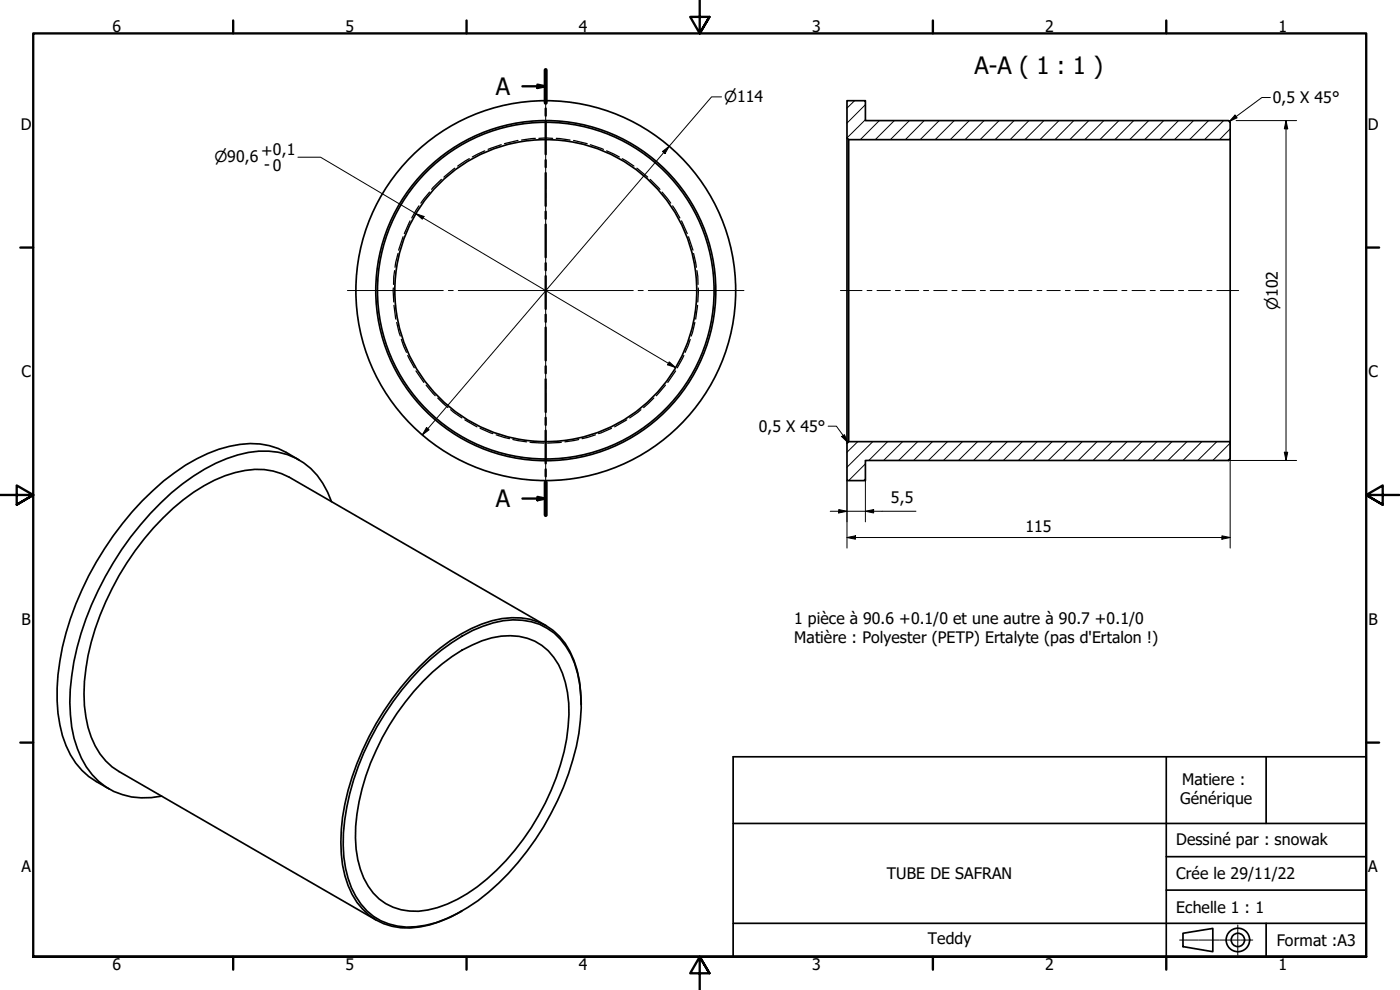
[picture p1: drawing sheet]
<svg xmlns="http://www.w3.org/2000/svg" width="420mm" height="297mm" viewBox="0 0 420 297" stroke-linecap="round" stroke-linejoin="round" font-family="sans-serif">
<!-- layer: Hachure (ISO) -->
<g fill="none" stroke="#000" stroke-width=".3">
<path d="M256.5 30.2l-2.3 2.2M259.7 35.9l-5.5 5.5M259.7 31.4l-5.5 5.5M263.9 36.2l-5.7 5.7M268.4 36.2l-5.7 5.7M272.9 36.2l-5.7 5.7M277.4 36.2l-5.7 5.7M281.9 36.2l-5.7 5.7M286.4 36.2l-5.7 5.7M290.9 36.2l-5.7 5.7M295.3 36.2l-5.7 5.7M299.8 36.2l-5.7 5.7"/>
<path d="M304.4 36.2l-5.8 5.7M308.8 36.2l-5.7 5.7M313.3 36.2l-5.7 5.7M317.8 36.2l-5.7 5.7M322.3 36.2l-5.7 5.7M326.8 36.2l-5.7 5.7M331.3 36.2l-5.7 5.7M335.8 36.2l-5.7 5.7M340.2 36.2l-5.6 5.7M344.7 36.2l-5.7 5.7M349.2 36.2l-5.7 5.7M353.7 36.2l-5.7 5.7"/>
<path d="M358.2 36.2l-5.7 5.7M362.7 36.2l-5.7 5.7M367.2 36.2l-5.7 5.7M369.2 38.7l-3.2 3.2M257.4 132.5l-3.2 3.2M259.7 139.2l-5 5M261.9 132.5l-7.7 7.7M266.4 132.5l-5.7 5.7M270.9 132.5l-5.7 5.7M275.4 132.5l-5.7 5.7M279.8 132.5l-5.6 5.7M284.4 132.5l-5.8 5.7"/>
<path d="M288.9 132.5l-5.8 5.7M293.4 132.5l-5.7 5.7M297.8 132.5l-5.6 5.7M302.3 132.5l-5.7 5.7M306.8 132.5l-5.7 5.7M311.3 132.5l-5.7 5.7M315.8 132.5l-5.7 5.7M320.3 132.5l-5.7 5.7M324.8 132.5l-5.7 5.7M329.2 132.5l-5.6 5.7M333.8 132.5l-5.8 5.7M338.3 132.5l-5.8 5.7"/>
<path d="M342.7 132.5l-5.6 5.7M347.2 132.5l-5.7 5.7M351.7 132.5l-5.7 5.7M356.2 132.5l-5.7 5.7M360.7 132.5l-5.7 5.7M365.2 132.5l-5.7 5.7M369.2 137.5l-.7 .7M369.2 133l-5.2 5.2M259.7 143.7l-.5 .5"/>
</g>
<g fill="none" stroke="#000" stroke-width=".38">
<path d="M128.9 57.6l-2.6 3.3M132.5 53.8l-3 3M136.5 50.5l-3.3 2.6M140.8 47.6l-3.4 2.2M145.5 45.3l-3.8 1.8M150.4 43.4l-3.9 1.4M155.4 42.1l-4 1M160.7 41.5l-4.2 .5M161.7 41.5h4.2M166.9 41.5l4.2 .5M172.1 42.1l4.1 1M177.2 43.4l3.9 1.4"/>
<path d="M182.1 45.3l3.8 1.8M186.8 47.6l3.4 2.2M191.1 50.5l3.3 2.6M195.1 53.8l3 3M198.7 57.6l2.6 3.3M119.4 76.1l-.8 4.1M121 71l-1.4 4M123.1 66.3l-1.8 3.8M125.7 61.8l-2.1 3.6M201.9 61.8l2.1 3.6M204.5 66.3l1.7 3.8M206.6 71l1.4 4"/>
<path d="M208.2 76.1l.8 4.1M118 86.4l.2 4.2M118.2 91.6l.6 4.1M118.4 81.2l-.3 4.1M119.1 96.8l1 4M208.5 96.8l-1 4M209.2 81.2l.3 4.1M209.4 91.6l-.6 4.1M209.5 86.4l-.1 4.2M120.5 101.8l1.5 3.9M122.4 106.7l1.9 3.6M124.8 111.3l2.4 3.4"/>
<path d="M127.9 115.6l2.7 3.1M131.4 119.4l3 2.9M196.2 119.4l-3 2.9M199.7 115.6l-2.7 3.1M202.8 111.3l-2.4 3.4M205.2 106.7l-1.9 3.6M207.1 101.8l-1.5 3.9M135.3 122.9l3.3 2.5M139.5 126l3.6 2.1M144.1 128.5l3.8 1.6M148.9 130.5l4 1.1M153.9 131.9l4.2 .7"/>
<path d="M159.1 132.7l4.2 .3M168.5 132.7l-4.2 .3M173.7 131.9l-4.2 .7M178.7 130.5l-4 1.1M183.5 128.5l-3.9 1.6M188.1 126l-3.6 2.1M192.3 122.9l-3.3 2.5"/>
</g>
<!-- layer: Visible (ISO) -->
<g fill="none" stroke="#000" stroke-width=".51">
<path d="M254.2 30.2h5.5v6h109l.5 .5v5.2h-114.5l-.5-.5zM254.2 41.4v91.6M254.7 41.9v90.6M369.2 41.9v90.6M89.8 138a24 24 0 0 0-14.7-4.9 40.1 40.1 0 0 0-22.7 8.7 92.3 92.3 0 0 0-34.4 56.6 48.4 48.4 0 0 0 1.8 25.3 21.5 21.5 0 0 0 9.1 10.8l3.9 2.2M254.2 133l.5-.5h114.5v5.2l-.5 .5h-109v6h-5.5zM99.5 150.5a20.8 20.8 0 0 0-18.9-15.1 37.4 37.4 0 0 0-22.6 7.5 85.7 85.7 0 0 0-26.4 30.1 81.6 81.6 0 0 0-10.6 37.8 33.4 33.4 0 0 0 6.7 21.7 21.1 21.1 0 0 0 20.8 6.4M163.8 187.7l-77-44.5a21 21 0 0 0-16.2-1.4 52.6 52.6 0 0 0-24.6 16.6 84.1 84.1 0 0 0-20.2 42.2 39.2 39.2 0 0 0 2.8 23.2 18.6 18.6 0 0 0 7.2 7.7l77 44.5M126.3 200.5a47.8 47.8 0 0 1 24.8-14.3 18.7 18.7 0 0 1 17.1 5.6 27.1 27.1 0 0 1 6.1 17 67 67 0 0 1-9 35.4 76.3 76.3 0 0 1-25 28.1 32.7 32.7 0 0 1-18.3 5.9 18 18 0 0 1-16.5-11.8 40.8 40.8 0 0 1-1.4-24.2 83.5 83.5 0 0 1 22.2-41.7zM126.9 204.5a46.2 46.2 0 0 1 20.7-13.1 17.7 17.7 0 0 1 16.9 3.8 24.3 24.3 0 0 1 6.2 15.8 62 62 0 0 1-9.1 33.7 67.1 67.1 0 0 1-21.4 23.4 29 29 0 0 1-17.3 5.3 16.5 16.5 0 0 1-14.8-12.6 42.4 42.4 0 0 1 .5-24.1 74.7 74.7 0 0 1 18.3-32.2zM174.4 211.4a33.6 33.6 0 0 0-4.8-18.4 18.6 18.6 0 0 0-18.9-7.4 47.5 47.5 0 0 0-24.7 14.3 83.8 83.8 0 0 0-23.2 45.3 42.2 42.2 0 0 0 1.7 20.5 18.6 18.6 0 0 0 21.5 12.4 37.6 37.6 0 0 0 12.7-4.8"/>
<circle cx="163.8" cy="87.2" r="51"/>
<circle cx="163.8" cy="87.2" r="50.5"/>
<circle cx="163.8" cy="87.2" r="45.3"/>
<circle cx="163.8" cy="87.2" r="57"/>
</g>
<!-- layer: Ligne de coupe (ISO) -->
<g fill="none" stroke="#000" stroke-width=".7">
<path d="M156.8 25.9h7M161.3 25.4l2.5 .5-2.5 .5zM163.8 21v9.8M163.8 32.6v2.1M163.8 36.4v9.9M163.8 48.1v2.1M163.8 51.9v9.9M163.8 63.5v2.1M163.8 67.4v9.8M163.8 79v2.1M163.8 82.9v9.8M163.8 94.4v2.2"/>
<path d="M163.8 98.3v9.8M163.8 109.9v2.1M163.8 113.8v9.8M163.8 125.3v2.2M163.8 129.2v9.9M156.8 149.6h7M161.3 149.1l2.5 .5-2.5 .5zM163.8 140.8v2.1M163.8 144.7v9.8"/>
</g>
<path d="M163.8 21v9.8M163.8 144.7v9.8" fill="none" stroke="#000" stroke-width="1.2"/>
<g fill="#000">
<path d="M161.3 25.4l2.5 .5-2.5 .5z" fill-rule="evenodd"/>
<path d="M161.3 149.1l2.5 .5-2.5 .5z" fill-rule="evenodd"/>
</g>
<!-- layer: Cadre (ISO) -->
<g fill="none" stroke="#000" stroke-width=".7">
<path d="M70 6.1v3.9M140 6.1v3.9M210 0v10l-2.9-4.9h5.8l-2.9 4.9 2.9-4.9M280 6.1v3.9M350 6.1v3.9M6.1 74.3h3.9M410 74.3h3.9M0 148.5h10l-5-2.8v5.7l5-2.9-5 2.9M420 148.5h-10l5-2.8v5.7l-5-2.9 5 2.9M6.1 222.8h3.9M410 222.8h3.9M10 287.1v-277.1h400v277.1h-400h400"/>
<path d="M70 287.1v3.8M140 287.1v3.8M212.9 292l-2.9-4.9 2.9 4.9h-5.8l2.9-4.9v9.9M280 287.1v3.8M350 287.1v3.8"/>
</g>
<!-- layer: Titre (ISO) -->
<g fill="none" stroke="#000" stroke-width=".51">
<path d="M220 227.1h190v60h-190zM350 227.1v60M380 227.1v20M220 247.1h190M350 257h60M220 277h190M350 267.1h60M380 277v10.1M355 280l9-1.4v6.9l-9-1.5z"/>
<circle cx="371.5" cy="282" r="3.5"/>
<circle cx="371.5" cy="282" r="2"/>
</g>
<g fill="none" stroke="#000" stroke-width=".3">
<path d="M371.5 277.5v.6M371.5 278.2v.2M371.5 278.6v.9M371.5 279.6v.3M354 282.1h.5M354.6 282.1h.3M355 282.1h1.1M356.2 282.1h.3M356.6 282.1h1.1M357.8 282.1h.3M358.2 282.1h1M359.3 282.1h.3"/>
<path d="M359.8 282.1h1M360.9 282.1h.3M361.3 282.1h1.1M362.5 282.1h.3M362.9 282.1h1.1M364.1 282.1h.3M364.5 282.1h1M365.6 282.1h.3M366.1 282.1h1M367.2 282.1h.3M367.6 282.1h1.1M368.8 282.1h.3"/>
<path d="M369.2 282.1h1.1M370.4 282.1h.2M370.8 282.1h1M371.5 280v1M371.5 281.2v.2M371.5 281.5v1.1M371.5 282.7v.2M371.5 283.1v.9M371.5 284.1v.3M371.5 284.5v1M371.5 285.7v.2M371.5 286.1v.5"/>
<path d="M371.9 282.1h.3M372.4 282.1h1M373.5 282.1h.3M373.9 282.1h1.1M375.1 282.1h.2M375.5 282.1h.5"/>
</g>
<!-- layer: Marque de centre (ISO) -->
<path d="M163.8 27.7v28.7M163.8 58v1.4M163.8 60.9v52.6M104.3 87.2h28.7M134.6 87.2h1.4M137.5 87.2h52.6M191.5 87.2h1.5M194.6 87.2h28.7M163.8 114.9v1.5M163.8 118v28.7" fill="none" stroke="#000" stroke-width=".3"/>
<!-- layer: Symbole (ISO) -->
<path d="M370.6 34.5l.7 .9-2.4 1zM381.3 29.3h-2.6l-9.8 7.1M248.5 127.9h2.5l3.4 4.9M252.6 131l.8-.6 1 2.4z" fill="none" stroke="#000" stroke-width=".3"/>
<g fill="#000">
<path d="M370.6 34.5l.7 .9-2.4 1z" fill-rule="evenodd"/>
<path d="M252.6 131l.8-.6 1 2.4z" fill-rule="evenodd"/>
</g>
<!-- layer: Cote (ISO) -->
<g fill="none" stroke="#000" stroke-width=".3">
<path d="M216.5 29.1h-2.9l-86.9 101.4M368.7 36.2h.2M371 36.2h18.1M386 36.2l.5 2.5h-1.1zM386 36.2v102M89.4 47.2h6.8l106.6 63.1M198.8 45.5l2.1-1.6-1.3 2.2zM124.8 64.1l2.5 .8-.6 .9zM200.9 108.6l1.9 1.7-2.5-.8zM128 128.3l.8 .7-2.1 1.5zM368.7 138.2h20.4M369.2 132.5v32"/>
<path d="M385.4 135.7h1.1l-.5 2.5zM249.2 153.4h25.7M251.7 152.9l2.5 .5-2.5 .5zM254.2 144.2v20.3M259.7 153.4l2.5-.5v1zM259.7 144.2v12.4M254.2 161.3l2.5-.5v1zM254.2 161.3h115M366.7 160.8l2.5 .5-2.5 .5z"/>
</g>
<g fill="#000">
<path d="M386 36.2l.5 2.5h-1.1z" fill-rule="evenodd"/>
<path d="M198.8 45.5l2.1-1.6-1.3 2.2z" fill-rule="evenodd"/>
<path d="M124.8 64.1l2.5 .8-.6 .9z" fill-rule="evenodd"/>
<path d="M200.9 108.6l1.9 1.7-2.5-.8z" fill-rule="evenodd"/>
<path d="M128 128.3l.8 .7-2.1 1.5z" fill-rule="evenodd"/>
<path d="M385.4 135.7h1.1l-.5 2.5z" fill-rule="evenodd"/>
<path d="M251.7 152.9l2.5 .5-2.5 .5z" fill-rule="evenodd"/>
<path d="M259.7 153.4l2.5-.5v1z" fill-rule="evenodd"/>
<path d="M254.2 161.3l2.5-.5v1z" fill-rule="evenodd"/>
<path d="M366.7 160.8l2.5 .5-2.5 .5z" fill-rule="evenodd"/>
</g>
<g fill="none" stroke="#000" stroke-width=".3">
<path d="M252.2 87.2h6.5M260.2 87.2h1.5M263.2 87.2h4M268.7 87.2h1.5M271.7 87.2h4M277.2 87.2h1.5M280.2 87.2h4M285.7 87.2h1.5M288.7 87.2h4M294.2 87.2h1.5M297.2 87.2h4M302.7 87.2h1.5"/>
<path d="M305.7 87.2h4M311.2 87.2h1.5M314.2 87.2h4M319.7 87.2h1.5M322.7 87.2h4M328.2 87.2h1.5M331.2 87.2h4M336.7 87.2h1.5M339.7 87.2h4M345.2 87.2h1.5M348.2 87.2h4M353.7 87.2h1.5"/>
<path d="M356.7 87.2h4M362.2 87.2h1.5M365.2 87.2h6.5"/>
</g>
<g font-size="7.2">
<text x="292.4" y="22.2">A-A ( 1 : 1 )</text>
<text x="148.8" y="28.6">A</text>
<text x="148.8" y="152.3">A</text>
</g>
<g font-size="4.8">
<text x="33.7" y="9.6">6</text>
<text x="103.7" y="9.6">5</text>
<text x="173.7" y="9.6">4</text>
<text x="243.7" y="9.6">3</text>
<text x="313.7" y="9.6">2</text>
<text x="383.7" y="9.6">1</text>
<text x="382" y="31">0,5 X 45°</text>
<text x="6.2" y="38.9">D</text>
<text x="410.5" y="38.9">D</text>
<text x="78.4" y="46.7">+0,1</text>
<text x="79.3" y="51.1">- 0</text>
<text x="6.4" y="113.1">C</text>
<text x="410.7" y="113.1">C</text>
<text x="227.7" y="129.6">0,5 X 45°</text>
<text x="267.4" y="151">5,5</text>
<text x="307.8" y="159.7">115</text>
<text x="6.4" y="187.4">B</text>
<text x="238.3" y="187.1">1 pièce à 90.6 +0.1/0 et une autre à 90.7 +0.1/0</text>
<text x="410.7" y="187.4">B</text>
<text x="238.3" y="192.9">Matière : Polyester (PETP) Ertalyte (pas d'Ertalon !)</text>
<text x="354.8" y="235.4">Matiere :</text>
<text x="354.1" y="241.2">Générique</text>
<text x="353" y="253.6">Dessiné par : snowak</text>
<text x="6.4" y="261.7">A</text>
<text x="266.2" y="263.8">TUBE DE SAFRAN</text>
<text x="353" y="263.6">Crée le 29/11/22</text>
<text x="410.7" y="261.7">A</text>
<text x="353" y="273.8">Echelle 1 : 1</text>
<text x="278.4" y="283.4">Teddy</text>
<text x="383.2" y="283.8">Format :A3</text>
<text x="33.7" y="290.9">6</text>
<text x="103.7" y="290.9">5</text>
<text x="173.7" y="290.9">4</text>
<text x="243.7" y="290.9">3</text>
<text x="313.7" y="290.9">2</text>
<text x="383.7" y="290.9">1</text>
</g>
<g font-size="4.6">
<text x="217.3" y="30.7">⌀114</text>
<text x="64.3" y="48.5">⌀90,6</text>
<text x="383.5" y="93.1" transform="rotate(-90 383.5 93.1)">⌀102</text>
</g>
</svg>
